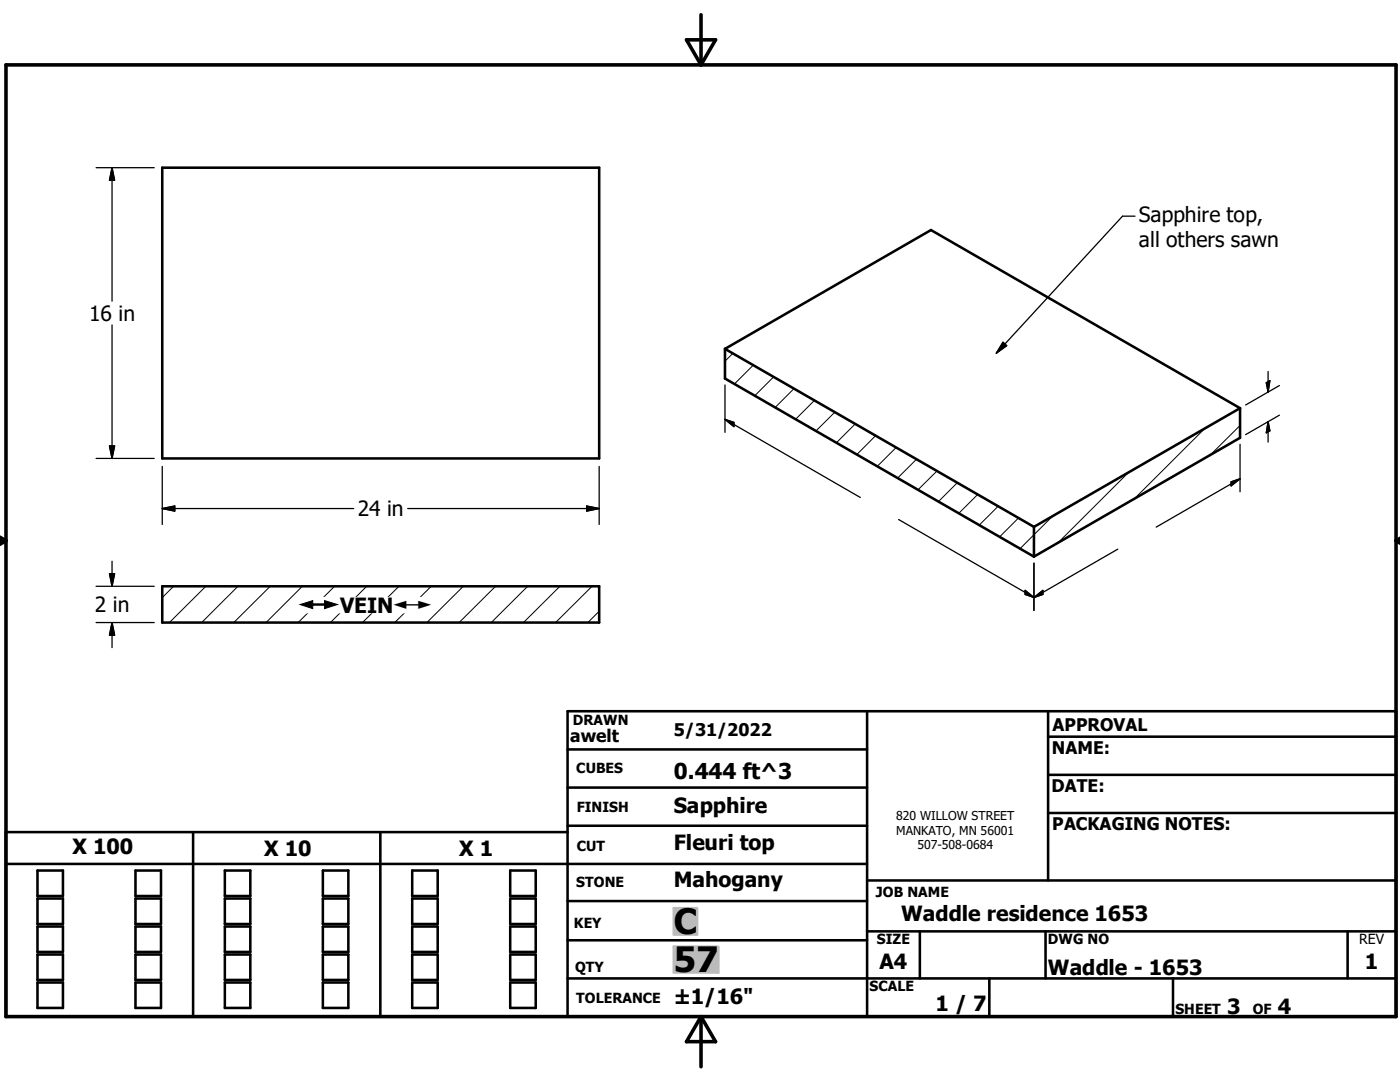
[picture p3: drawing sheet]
<svg xmlns="http://www.w3.org/2000/svg" width="279mm" height="216mm" viewBox="0 0 279 216" stroke-linecap="round" stroke-linejoin="round" font-family="sans-serif">
<g fill="none" stroke="#000" stroke-width=".51">
<path d="M32.4 33.5h87.2v58h-87.2zM144.7 69.6v5.9l61.6 35.6M144.7 69.6l61.6 35.5M144.7 69.6l41.1-23.7 61.7 35.5M247.5 81.4v6l-41.2 23.7M247.5 81.4l-41.2 23.7M32.4 117h87.2v7.2h-87.2zM206.3 105.1v6M113.3 149.5h59.7M113.3 157.2h59.7M173 141.9v61M209.2 147h69.4"/>
<path d="M209.2 154.6h69.4M209.2 141.9v33.8M1.2 172.4h171.8M7.5 173.7h5.1v5.1h-5.1zM7.5 179.3h5.1v5.1h-5.1zM27 173.7h5.1v5.1h-5.1zM27 179.3h5.1v5.1h-5.1zM38.5 166v36.9M44.9 173.7h5.1v5.1h-5.1zM44.9 179.3h5.1v5.1h-5.1zM64.4 173.7h5.1v5.1h-5.1zM64.4 179.3h5.1v5.1h-5.1z"/>
<path d="M75.9 166v36.9M82.3 173.7h5.1v5.1h-5.1zM82.3 179.3h5.1v5.1h-5.1zM101.8 173.7h5.1v5.1h-5.1zM101.8 179.3h5.1v5.1h-5.1zM113.3 166h-112.1v36.9h277.4v-61h-165.3v61M113.3 179.8h59.7M113.3 164.8h59.7M173 175.7h105.6M209.2 162.2h69.4M7.5 184.9h5.1v5.1h-5.1zM7.5 190.5h5.1v5h-5.1z"/>
<path d="M7.5 196h5.1v5.1h-5.1zM27 190.5h5.1v5h-5.1zM27 196h5.1v5.1h-5.1zM27 184.9h5.1v5.1h-5.1zM44.9 190.5h5.1v5h-5.1zM44.9 196h5.1v5.1h-5.1zM44.9 184.9h5.1v5.1h-5.1zM64.4 190.5h5.1v5h-5.1zM64.4 196h5.1v5.1h-5.1zM64.4 184.9h5.1v5.1h-5.1zM82.3 190.5h5.1v5h-5.1zM82.3 196h5.1v5.1h-5.1z"/>
<path d="M82.3 184.9h5.1v5.1h-5.1zM101.8 190.5h5.1v5h-5.1zM101.8 196h5.1v5.1h-5.1zM101.8 184.9h5.1v5.1h-5.1zM113.3 187.6h59.7M113.3 195.2h165.3M173 185.8h105.6M183.6 185.8v9.4M197.4 195.2v7.7M208.7 185.8v9.4M234.1 195.2v7.7M268.9 185.8v9.4"/>
</g>
<g fill="none" stroke="#000" stroke-width=".2">
<path d="M146.3 70.5l-1.6 1.6M150.3 72.9l-3.7 3.7M154.4 75.2l-3.8 3.8M158.5 77.5l-3.8 3.8M162.5 79.9l-3.7 3.8M166.6 82.2l-3.8 3.8M170.7 84.6l-3.8 3.7M174.8 86.9l-3.8 3.8M178.8 89.3l-3.7 3.7M182.9 91.6l-3.7 3.8M187 94l-3.8 3.7M191.1 96.3l-3.8 3.8"/>
<path d="M195.1 98.7l-3.7 3.7M225.2 94.2l-14 14.1M240.5 85.5l-14.1 14M247.5 84.9l-5.9 5.8M34.6 117l-2.2 2.2M41.1 117l-7.3 7.2M47.5 117l-7.3 7.2M53.9 117l-7.2 7.2M60.3 117l-7.2 7.2M66.8 117l-7.3 7.2M73.2 117l-7.3 7.2M79.6 117l-7.3 7.2"/>
<path d="M86.1 117l-7.3 7.2M92.5 117l-7.3 7.2M98.9 117l-7.3 7.2M105.3 117l-7.3 7.2M111.7 117l-7.2 7.2M118.2 117l-7.3 7.2M199.2 101l-3.8 3.8M203.3 103.4l-3.8 3.7M210.1 103l-6.5 6.5M119.6 122l-2.3 2.2"/>
</g>
<path d="M1.2 12.9h277.4v190h-277.4zM137 7.9h5.8l-2.9 5zM139.9 2.9v10M-.1 107.9h1.3M-.1 107.2l1.3 .7M1.2 107.9l-1.2 .7M278.6 107.9h.8M278.6 107.9l.8 .5M279.4 107.4l-.8 .5M139.9 202.9v10M139.9 202.9l2.9 5h-5.8z" fill="none" stroke="#000" stroke-width=".71"/>
<g fill="#c0c0c0" stroke="#c0c0c0" stroke-width=".51">
<path d="M134.5 188.9h8.9v5.2z"/>
<path d="M134.5 188.9l8.9 5.2h-8.9z"/>
<path d="M134.5 181.2h4.6v5.3z"/>
<path d="M134.5 181.2l4.6 5.3h-4.6z"/>
</g>
<g fill="none" stroke="#000" stroke-width=".25">
<path d="M19.2 33.5h11.6M22.4 33.5v26.6M22.4 33.5l.5 2.4h-1.1zM226.5 43.1h-2.5l-25.2 27.4M22.4 64.8v26.7M144.7 76.8v9.5M200.2 68.3l.7 .7-2.1 1.5zM252.7 76.4l.7-.4-.3 2.2zM253.1 74.1v4.1M255.3 76.9l-6.7 3.9M19.2 91.5h11.6M21.8 89h1.1l-.5 2.5z"/>
<path d="M32.4 93.1v11.6M119.6 93.1v11.6M144.7 83.7l27 15.6M144.7 83.7l1.8 .6v.8zM245.7 96.1l1.8-.6-1.8 1.5zM247.5 95.5l-16.8 9.7M247.5 88.7v9.4M253.1 84.1v4.1M253.1 84.1l.3 1.9-.7 .4zM255.3 82.8l-6.7 3.9M19.2 117h11.6M21.8 114.5h1.1l-.5 2.5z"/>
<path d="M22.4 112v5M32.4 101.5h38.2M32.4 101.5l2.5-.5v1zM81.4 101.5h38.2M117.1 101l2.5 .5-2.5 .5zM179.3 103.7l27 15.5M204.6 117.8l1.7 1.4-1.7-.6zM206.3 112.4v9.4M206.3 119.2l1.8-1.4v.8zM223.1 109.6l-16.8 9.6M19.2 124.2h11.6M22.4 124.2v5"/>
<path d="M22.4 124.2l.5 2.5h-1.1z"/>
</g>
<g fill="#000" stroke="#000" stroke-width=".25">
<path d="M22.4 33.5l.5 2.4h-1.1zM200.2 68.3l.7 .7-2.1 1.5zM252.7 76.4l.7-.4-.3 2.2zM21.8 89h1.1l-.5 2.5zM144.7 83.7l1.8 .6v.8zM245.7 96.1l1.8-.6-1.8 1.5zM253.1 84.1l.3 1.9-.7 .4zM21.8 114.5h1.1l-.5 2.5zM32.4 101.5l2.5-.5v1zM117.1 101l2.5 .5-2.5 .5zM204.6 117.8l1.7 1.4-1.7-.6zM206.3 119.2l1.8-1.4v.8z"/>
<path d="M22.4 124.2l.5 2.5h-1.1z"/>
</g>
<g fill="#fff" stroke="#fff" stroke-width=".25">
<path d="M59.9 119.2h26.6v3.1z"/>
<path d="M59.9 119.2l26.6 3.1h-26.6z"/>
</g>
<g font-size="7">
<text x="134.5" y="186.4">C</text>
<text x="134.5" y="193.9">57</text>
</g>
<text font-size="4.4" x="134.5" y="155.5">0.444 ft^3</text>
<g font-size="4.2">
<text x="227.3" y="44.3">Sapphire top,</text>
<text x="227.3" y="49.3">all others sawn</text>
<text x="17.8" y="64">16 in</text>
<text x="71.4" y="103">24 in</text>
<text x="18.9" y="122.1">2 in</text>
<text x="67.9" y="122.3">VEIN</text>
<text x="134.4" y="162.3">Sapphire</text>
<text x="14.5" y="170.5">X 100</text>
<text x="52.7" y="170.9">X 10</text>
<text x="91.7" y="170.9">X 1</text>
<text x="134.4" y="169.5">Fleuri top</text>
<text x="134.4" y="176.9">Mahogany</text>
<text x="179.9" y="183.7">Waddle residence 1653</text>
<text x="175.5" y="193.3">A4</text>
<text x="209.1" y="194.6">Waddle - 1653</text>
<text x="272.4" y="193.3">1</text>
<text x="134.4" y="200.3">±1/16&quot;</text>
<text x="186.7" y="201.7">1 / 7</text>
<text x="244.9" y="202.3">3</text>
<text x="255" y="202.3">4</text>
</g>
<g font-size="3.5">
<text x="113.8" y="148">awelt</text>
<text x="134.5" y="146.9">5/31/2022</text>
<text x="210.1" y="145.8">APPROVAL</text>
<text x="209.9" y="150.4">NAME:</text>
<text x="209.8" y="158.1">DATE:</text>
<text x="210" y="165.6">PACKAGING NOTES:</text>
</g>
<g font-size="3.3">
<text x="59.9" y="122.3">#</text>
<text x="78.6" y="122.3">#</text>
</g>
<g font-size="2.8">
<text x="114.3" y="144.6">DRAWN</text>
<text x="115" y="154.3">CUBES</text>
<text x="115.1" y="162">FINISH</text>
<text x="115.1" y="169.8">CUT</text>
<text x="115" y="177.1">STONE</text>
<text x="174.8" y="178.9">JOB NAME</text>
<text x="114.6" y="185.3">KEY</text>
<text x="175" y="188.4">SIZE</text>
<text x="209.1" y="188.4">DWG NO</text>
<text x="271.3" y="188.4">REV</text>
<text x="114.8" y="193.9">QTY</text>
<text x="173.5" y="197.8">SCALE</text>
<text x="115" y="200.2">TOLERANCE</text>
<text x="234.6" y="202.3">SHEET</text>
<text x="250" y="202.3">OF</text>
</g>
<g font-size="2.4">
<text x="178.9" y="163.6">820 WILLOW STREET</text>
<text x="178.9" y="166.5">MANKATO, MN 56001</text>
<text x="183.1" y="169.5">507-508-0684</text>
</g>
</svg>
